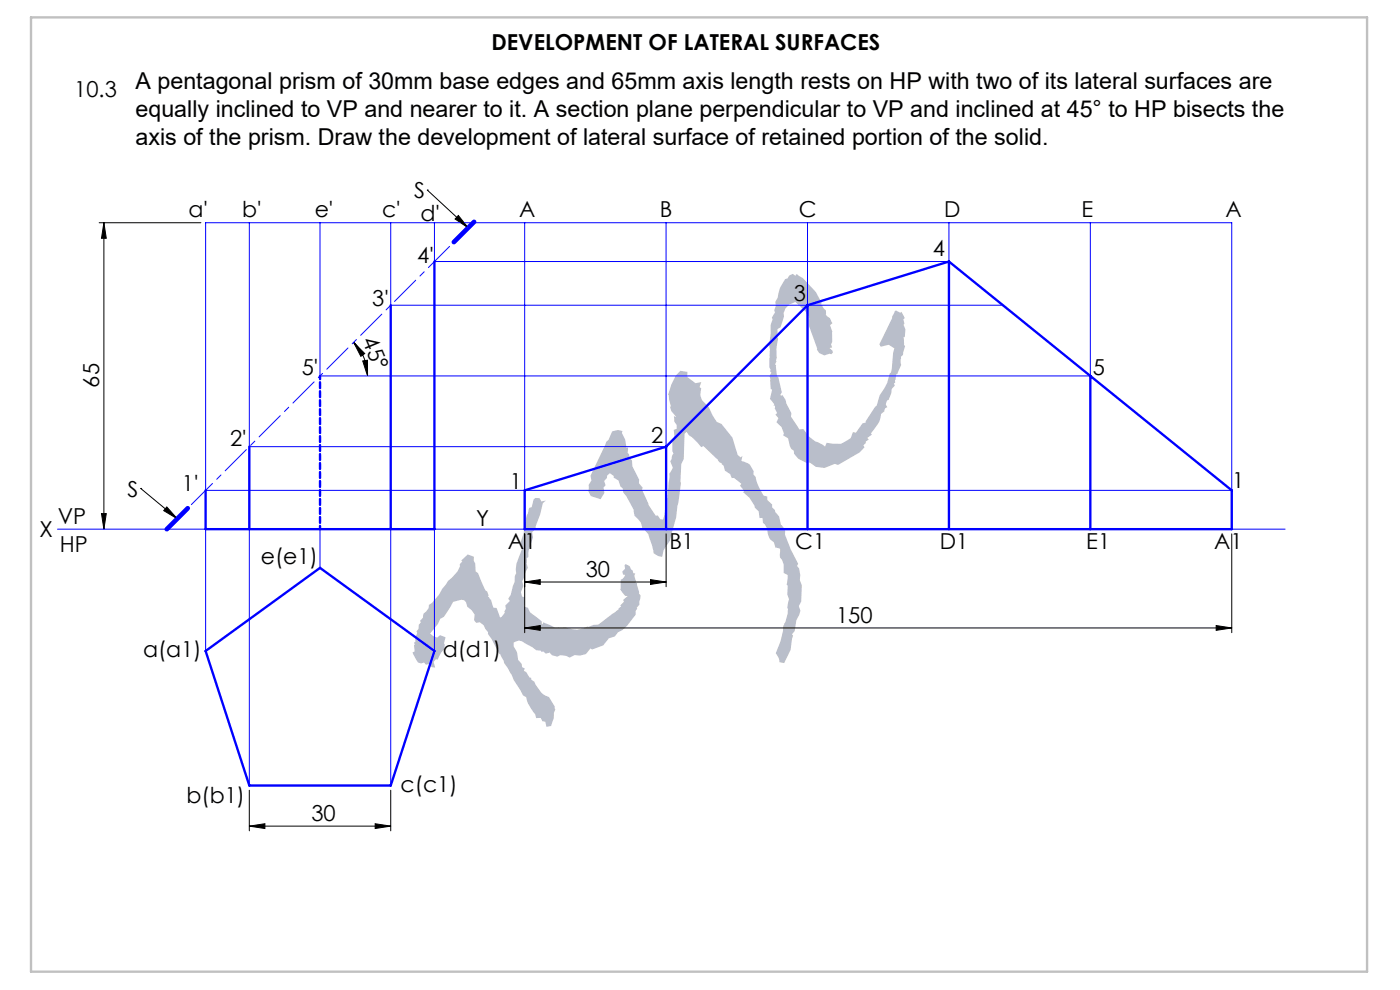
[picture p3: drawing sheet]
<svg xmlns="http://www.w3.org/2000/svg" width="297mm" height="210mm" viewBox="0 0 297 210" stroke-linecap="round" stroke-linejoin="round" font-family="sans-serif">
<g fill="none" stroke="#000" stroke-width=".21">
<path d="M21 47.2h21.6M22 47.2v65M22 47.2l.5 3.3h-1zM90.7 40.3h.1M90.7 40.3l8.6 8M97.2 45.7l2.1 2.6-2.8-1.8zM75 72.6l2.4 2.4-.9 .6zM75 72.6a10.1 10.1 0 0 1 3 7.1M77 76.6l1-.2v3.3zM21.5 108.9h1l-.5 3.3zM29.9 103.6h.1M29.9 103.6l7.7 6.4"/>
<path d="M35.4 107.5l2.2 2.5-2.9-1.7zM111.3 113.2v21M141.3 113.2v11.3M261.3 113.2v21M111.3 123.5l3.3-.6v1.1zM111.3 133.2l3.3-.5v1zM111.3 123.5h30M111.3 133.2h150M138 122.9l3.3 .6-3.3 .5zM258 132.7l3.3 .5-3.3 .5zM52.9 175.2l3.3-.5v1zM52.9 167.6v8.6"/>
<path d="M52.9 175.2h30M79.6 174.7l3.3 .5-3.3 .5zM82.9 167.6v8.6"/>
</g>
<path d="M6.6 3.7h283.4v202.4h-283.4z" fill="none" stroke="#c0c0c0" stroke-width=".5"/>
<path d="M35.4 112.2l65.2-65.1" fill="none" stroke="#00f" stroke-width=".21" stroke-dasharray="6.3 1.3 1.3 1.3" stroke-dashoffset="2.8"/>
<g fill="none" stroke="#00f" stroke-width=".21">
<path d="M52.9 47.2v47.5h88.4v-47.5M67.9 47.2v32.5h163.4v-32.5M82.9 47.2v17.5h129.5M92.2 47.2v8.3h109.1v-8.3M111.3 47.2v56.8M171.3 47.2v17.5M12.2 112.2h99.1M43.6 112.2v25.9M52.9 112.2v54.4M67.9 112.2v8.3M82.9 112.2v54.4M92.2 112.2v25.9"/>
<path d="M261.3 104h-217.7v-56.8h217.7v65h11.3"/>
</g>
<path d="M92.2 55.5v56.7h-48.6v-8.2M201.3 55.5l60 48.5v8.2h-150v-8.2l30-9.3M201.3 55.5v56.7M201.3 55.5l-30 9.2M82.9 64.7v47.5M171.3 64.7l-30 30M171.3 64.7v47.5M231.3 79.7v32.5M52.9 94.7v17.5M141.3 94.7v17.5M43.6 138.1l24.3-17.6 24.3 17.6-9.3 28.5h-30z" fill="none" stroke="#00f" stroke-width=".5"/>
<path d="M67.9 112.2v-32.5" fill="none" stroke="#00f" stroke-width=".5" stroke-dasharray="1.3 .6" stroke-dashoffset=".6"/>
<path d="M100.6 47.1l-4.3 4.3M39.8 107.8l-4.4 4.4" fill="none" stroke="#00f" stroke-width="1"/>
<g fill="#000">
<path d="M22 47.2l.5 3.3h-1zM21.5 108.9h1l-.5 3.3z"/>
<path d="M77 76.6l1-.2v3.3zM75 72.6l2.4 2.4-.9 .6z"/>
<path d="M35.4 107.5l2.2 2.5-2.9-1.7zM97.2 45.7l2.1 2.6-2.8-1.8z"/>
<path d="M52.9 175.2l3.3-.5v1zM79.6 174.7l3.3 .5-3.3 .5zM111.3 123.5l3.3-.6v1.1zM138 122.9l3.3 .6-3.3 .5zM111.3 133.2l3.3-.5v1zM258 132.7l3.3 .5-3.3 .5z"/>
</g>
<text font-size="54.7" fill="#b9beca" x="104.5" y="160.6" transform="rotate(-40 104.5 160.6)">KYC</text>
<g font-size="4.9">
<text x="28.7" y="18.8">A pentagonal prism of 30mm base edges and 65mm axis length rests on HP with two of its lateral surfaces are</text>
<text x="28.7" y="24.8">equally inclined to VP and nearer to it. A section plane perpendicular to VP and inclined at 45° to HP bisects the</text>
<text x="28.7" y="30.7">axis of the prism. Draw the development of lateral surface of retained portion of the solid.</text>
</g>
<g font-size="4.7">
<text x="104.3" y="10.5">DEVELOPMENT OF LATERAL SURFACES</text>
<text x="15.7" y="20.5">10.3</text>
<text x="40" y="46.1">a'</text>
<text x="51.4" y="46.1">b'</text>
<text x="66.8" y="46.1">e'</text>
<text x="81.1" y="46.1">c'</text>
<text x="87.8" y="42">S</text>
<text x="89.2" y="46.8">d'</text>
<text x="110.1" y="46.1">A</text>
<text x="140" y="46.1">B</text>
<text x="169.4" y="46.1">C</text>
<text x="200.3" y="46.1">D</text>
<text x="229.4" y="46.1">E</text>
<text x="260" y="46.1">A</text>
<text x="88.5" y="55.7">4'</text>
<text x="197.9" y="54.3">4</text>
<text x="78.9" y="64.9">3'</text>
<text x="168.4" y="63.8">3</text>
<text x="76.8" y="72.2" transform="rotate(67 76.8 72.2)">45°</text>
<text x="21" y="82.2" transform="rotate(-90 21 82.2)">65</text>
<text x="64" y="79.6">5'</text>
<text x="231.8" y="79.5">5</text>
<text x="48.8" y="94.7">2'</text>
<text x="138.1" y="94">2</text>
<text x="27.1" y="105.3">S</text>
<text x="38.6" y="104.2">1'</text>
<text x="108.1" y="103.7">1</text>
<text x="261.4" y="103.6">1</text>
<text x="8.4" y="113.9">X</text>
<text x="12.3" y="111.2">VP</text>
<text x="101" y="111.7">Y</text>
<text x="12.7" y="117.1">HP</text>
<text x="55.3" y="119.6">e(e1)</text>
<text x="107.8" y="116.5">A1</text>
<text x="142" y="116.5">B1</text>
<text x="168.7" y="116.5">C1</text>
<text x="199.3" y="116.5">D1</text>
<text x="230.5" y="116.5">E1</text>
<text x="257.6" y="116.5">A1</text>
<text x="124.3" y="122.4">30</text>
<text x="177.4" y="132.2">150</text>
<text x="30.4" y="139.3">a(a1)</text>
<text x="93.9" y="139.3">d(d1)</text>
<text x="85" y="168">c(c1)</text>
<text x="39.6" y="170.4">b(b1)</text>
<text x="66.1" y="174.2">30</text>
</g>
</svg>
